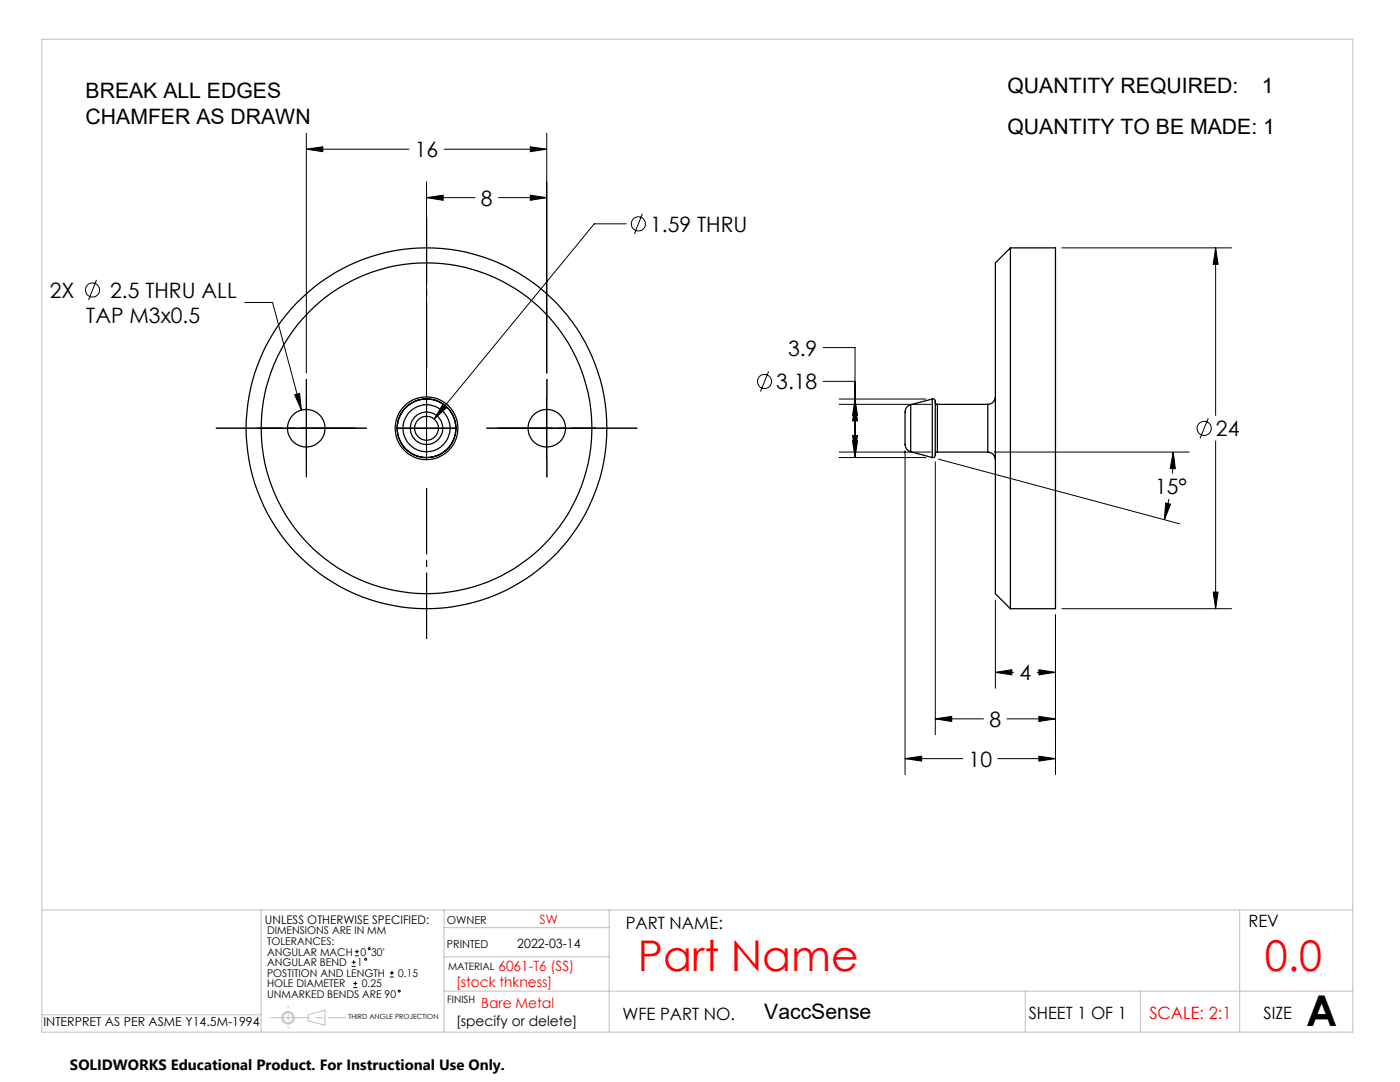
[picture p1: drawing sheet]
<svg xmlns="http://www.w3.org/2000/svg" width="279mm" height="216mm" viewBox="0 0 279 216" stroke-linecap="round" stroke-linejoin="round" font-family="sans-serif">
<g fill="none" stroke="#c0c0c0" stroke-width=".2">
<path d="M8.4 7.8h261.6v198.2h-261.6zM8.4 181.6h261.6M52.1 181.6v24.4M88.6 197.8h181.4M88.6 190.9h33M88.6 185.1h33M88.6 181.6v24.4M121.6 181.6v24.4M204.6 197.8v8.2M227.6 197.8v8.2M247.4 181.6v24.4M8.4 202.5h43.7"/>
<path d="M61.5 202.5l3.3-.9v3l-3.3-.9z"/>
<circle cx="57.5" cy="203.1" r="1.24"/>
<circle cx="57.5" cy="203.1" r="1.01"/>
</g>
<path d="M54 203.1h15" fill="none" stroke="#c0c0c0" stroke-width=".2" stroke-dasharray="15.2 1.3 1.3 1.3" stroke-dashoffset="7.5"/>
<path d="M57.5 200.8v4.4" fill="none" stroke="#c0c0c0" stroke-width=".2" stroke-dasharray="15.2 1.3 1.3 1.3" stroke-dashoffset="14.9"/>
<g fill="none" stroke="#000" stroke-width=".2">
<path d="M61.1 29.8l3.3-.5v1zM61.1 26.6v47.8M61.1 29.8h20.5M85.1 39.4l3.3-.5v1.1zM85.1 36.3v55.1M85.1 39.4h9.7M88.7 29.8h20.4M99.5 39.4h9.6M105.8 29.3l3.3 .5-3.3 .5zM105.8 38.9l3.3 .5-3.3 .6zM109.1 26.6v47.8M19.3 55.8l-1.6 4.1"/>
<path d="M125 44.7h-6.4l-32 38.9M128.2 42.7l-1.6 4M211.9 49.5h33.9M242.6 49.5l.5 3.2h-1zM242.6 49.5v33.4M48.9 60.4h5.5l5.7 21.4M58.8 78.8l1-.3 .3 3.3zM61.1 79.4v12M109.1 79.4v12M153.4 74.1l-1.6 4M164.3 76.1h6.3M164.3 69.4h6.3v21.9"/>
<path d="M167.5 79.6h17.3M170.6 79.6l.5 3.3h-1zM55.1 85.4h12M79.1 85.4h12M88.3 80.8l.8 .6-2.5 2.2zM103.1 85.4h12M167.5 90.2h18.3M167.5 80.7h18.3M167.5 91.3h17.3M170.1 86.9h1l-.5 3.3zM170.1 88h1l-.5 3.3zM170.6 80.7l.5 3.3h-1z"/>
<path d="M180.6 90v64.6M186.7 92.1v54.5M187.3 91.6l48.1 12.9M198.4 90.2h38.9M233.3 99.6l-.9 4.1M234.1 90.2l.5 3.3h-1.1zM234.1 90.2l-.1 4.3M241.1 83.5l-1.6 4M242.6 88v33.5M198.6 119.7v17.6M232.6 100.4l1 .2-1.2 3.1zM242.1 118.1h1l-.5 3.4z"/>
<path d="M198.6 134.2l3.3-.6v1.1zM198.6 134.2h3.7M207 134.2h3.6M207.3 133.6l3.3 .6-3.3 .5zM210.6 122.7v31.9M211.9 121.5h33.9M180.6 151.4l3.3-.5v1zM180.6 151.4h11.5M186.7 143.4l3.2-.5v1.1zM186.7 143.4h9.6M199.1 151.4h11.5M201 143.4h9.6"/>
<path d="M207.3 150.9l3.3 .5-3.3 .5zM207.3 142.9l3.3 .5-3.3 .6zM70.2 192.8h.8M70.2 192h.8M70.5 197.1h.8M70.5 196.3h.8M70.6 191.6v.8M70.8 190.7h.8M70.8 189.9h.8M70.9 195.8v.8M71.2 189.5v.8M77.8 194.9h.8"/>
<path d="M77.8 194.1h.8M78.2 193.7v.8"/>
<circle cx="18.5" cy="57.9" r="1.4"/>
<circle cx="127.4" cy="44.7" r="1.4"/>
<circle cx="152.6" cy="76.1" r="1.42"/>
<circle cx="240.3" cy="85.5" r="1.4"/>
<circle cx="73" cy="191.4" r=".19"/>
<circle cx="73.7" cy="189.3" r=".2"/>
<circle cx="79.7" cy="197.8" r=".2"/>
</g>
<path d="M85.1 73.4v-30M73.1 85.4h-30M85.1 97.4v30M97.1 85.4h30" fill="none" stroke="#000" stroke-width=".2" stroke-dasharray="15.2 1.3 1.3 1.3" stroke-dashoffset="2.1"/>
<path d="M61.1 79.4v-3.7M109.1 79.4v-3.7M55.1 85.4h-3.7M61.1 91.4v3.8M67.1 85.4h3.8M103.1 85.4h-3.7M109.1 91.4v3.8M115.1 85.4h3.8" fill="none" stroke="#000" stroke-width=".2" stroke-dasharray="15.2 1.3 1.3 1.3"/>
<path d="M61.1 29.8l3.3-.5v1zM105.8 29.3l3.3 .5-3.3 .5zM58.8 78.8l1.3 3-.3-3.3zM105.8 38.9l3.3 .5-3.3 .6zM85.1 39.4l3.3-.5v1.1zM88.3 80.8l-1.7 2.8 2.5-2.2zM242.1 118.1h1l-.5 3.4zM242.6 49.5l.5 3.2h-1zM232.6 100.4l1 .2-1.2 3.1zM234.1 90.2l.5 3.3h-1.1zM170.1 86.9h1l-.5 3.3zM170.6 80.7l.5 3.3h-1zM170.6 79.6l.5 3.3h-1zM170.1 88h1l-.5 3.3zM180.6 151.4l3.3-.5v1zM207.3 150.9l3.3 .5-3.3 .5zM198.6 134.2l3.3-.6v1.1zM207.3 133.6l3.3 .6-3.3 .5zM186.7 143.4l3.2-.5v1.1zM207.3 142.9l3.3 .5-3.3 .6z" fill="#000"/>
<g fill="none" stroke="#000" stroke-width=".25">
<path d="M201.6 49.5v72M201.6 49.5h9v72h-9M201.6 49.5l-3 3v66l3 3M186.1 79.6a.65 .65 0 0 1 .6 1v10.2a.46 .46 0 0 1-.6 .5M186.1 79.6v11.7M186.1 79.6l-4.3 1.2M198.6 79.2a1.51 1.51 0 0 1-1.5 1.5M181.8 80.8a1.97 1.97 0 0 0-1.2 2.3v5.1a1.7 1.7 0 0 0 1.2 1.9M181.8 80.8v9.3M181.8 90.1l4.3 1.2M186.7 80.3l.1 .3 .3 .1M187.1 90.2l-.3 .1-.1 .4"/>
<path d="M187.1 80.7v9.5M187.1 80.7h10M187.1 90.2h10M197.1 90.2a1.57 1.57 0 0 1 1.5 1.5M197.1 80.7v9.5"/>
<circle cx="61.1" cy="85.4" r="3.7"/>
<circle cx="85.1" cy="85.4" r="3.2"/>
<circle cx="85.1" cy="85.4" r="4.7"/>
<circle cx="85.1" cy="85.5" r="6.3"/>
<circle cx="85.1" cy="85.5" r="2.38"/>
<circle cx="85.1" cy="85.5" r="36"/>
<circle cx="85.1" cy="85.5" r="5.9"/>
<circle cx="85.1" cy="85.5" r="5.8"/>
<circle cx="85.1" cy="85.5" r="33"/>
<circle cx="109.1" cy="85.4" r="3.7"/>
</g>
<g font-size="8.5" fill="#f00">
<text x="127.3" y="193.8">Part Name</text>
<text x="252.4" y="193.7">0.0</text>
</g>
<text font-size="8.5" x="260.7" y="204.8">A</text>
<g font-size="4.2">
<text x="17.1" y="19.5">BREAK ALL EDGES</text>
<text x="201.1" y="18.5">QUANTITY REQUIRED:</text>
<text x="251.9" y="18.5">1</text>
<text x="17.1" y="24.7">CHAMFER AS DRAWN</text>
<text x="201.1" y="26.7">QUANTITY TO BE MADE: 1</text>
<text x="82.8" y="31.4">16</text>
<text x="96" y="41">8</text>
<text x="129.7" y="46.2">1.59 THRU</text>
<text x="9.9" y="59.4">2X</text>
<text x="22" y="59.4">2.5 THRU ALL</text>
<text x="17.2" y="64.5">TAP M3x0.5</text>
<text x="157.3" y="71">3.9</text>
<text x="154.9" y="77.7">3.18</text>
<text x="242.7" y="87">24</text>
<text x="230.5" y="98.6">15°</text>
<text x="203.5" y="135.7">4</text>
<text x="197.5" y="145">8</text>
<text x="193.3" y="153">10</text>
<text x="152.5" y="203.4">VaccSense</text>
</g>
<g font-size="3.4">
<text x="124.9" y="185.3">PART NAME:</text>
<text x="249.1" y="185.1">REV</text>
<text x="124.2" y="203.4">WFE PART NO.</text>
<text x="205.3" y="203.3">SHEET 1 OF 1</text>
<text x="252.2" y="203.3">SIZE</text>
</g>
<text font-size="3.4" fill="#f00" x="229.4" y="203.3">SCALE: 2:1</text>
<text font-size="3" x="14" y="213.5">SOLIDWORKS Educational Product. For Instructional Use Only.</text>
<g font-size="2.8" fill="#f00">
<text x="91" y="196.9">[stock thkness]</text>
<text x="99.5" y="193.8">6061-T6 (SS)</text>
<text x="96" y="201.2">Bare Metal</text>
</g>
<text font-size="2.8" x="91" y="204.7">[specify or delete]</text>
<text font-size="2.5" fill="#f00" x="107.7" y="184.4">SW</text>
<g font-size="2.5">
<text x="103.2" y="189.2">2022-03-14</text>
<text x="8.7" y="204.7">INTERPRET AS PER ASME Y14.5M-1994</text>
</g>
<text font-size="2.4" x="52.9" y="184.4">UNLESS OTHERWISE SPECIFIED:</text>
<g font-size="2.2">
<text x="89.1" y="184.4">OWNER</text>
<text x="89.2" y="189.2">PRINTED</text>
</g>
<g font-size="2.1">
<text x="53.3" y="186.4">DIMENSIONS ARE IN MM</text>
<text x="53.3" y="188.6">TOLERANCES:</text>
<text x="53.3" y="190.7">ANGULAR MACH</text>
<text x="71.9" y="190.7">0</text>
<text x="74.1" y="190.7">30'</text>
<text x="53.3" y="192.8">ANGULAR BEND</text>
<text x="53.3" y="197">HOLE DIAMETER</text>
<text x="53.3" y="194.9">POSTITION AND LENGTH</text>
<text x="71.3" y="192.8">1</text>
<text x="72.2" y="197">0.25</text>
<text x="79.5" y="194.9">0.15</text>
<text x="53.3" y="199.1">UNMARKED BENDS ARE 90</text>
</g>
<g font-size="2">
<text x="89.4" y="193.5">MATERIAL</text>
<text x="89.2" y="200.2">FINISH</text>
</g>
<text font-size="1.4" x="69.5" y="203.4">THIRD ANGLE PROJECTION</text>
</svg>
